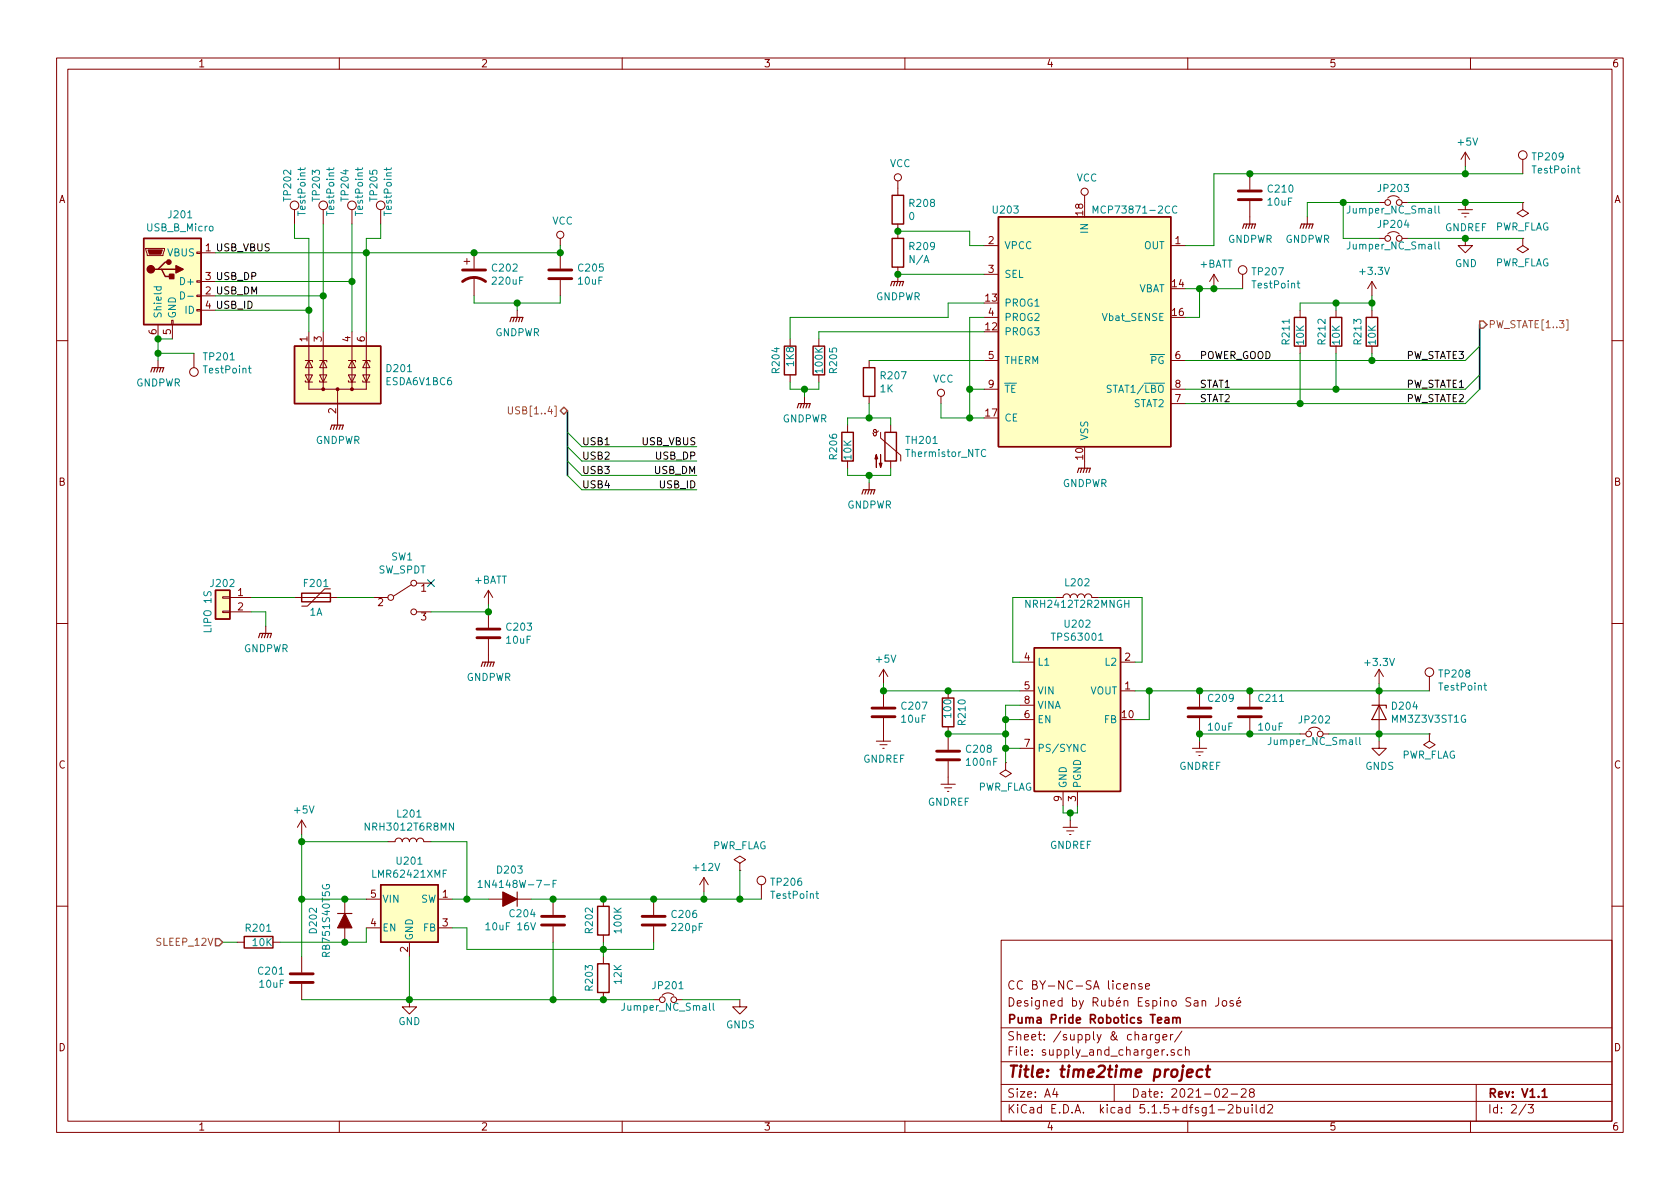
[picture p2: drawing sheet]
EESchema Schematic File Version 4
EELAYER 30 0
EELAYER END
$Descr A4 11693 8268
encoding utf-8
Sheet 2 3
Title "time2time project"
Date "2021-02-28"
Rev "V1.1"
Comp "Puma Pride Robotics Team"
Comment1 "Designed by Rubén Espino San José"
Comment2 "CC BY-NC-SA license"
Comment3 ""
Comment4 ""
$EndDescr
$Comp
L power:GNDPWR #PWR0201
U 1 1
P 1100 2500
F 0 "#PWR0201" H 1100 2300 50  0001 C CNN
F 1 "GNDPWR" H 1104 2346 50  0000 C CNN
F 2 "" H 1100 2450 50  0001 C CNN
F 3 "" H 1100 2450 50  0001 C CNN
	1    1100 2500
	1    0    0    -1  
$EndComp
$Comp
L Connector:TestPoint TP201
U 1 1
P 1350 2450
F 0 "TP201" H 1292 2477 50  0000 R CNN
F 1 "TestPoint" H 1292 2568 50  0000 R CNN
F 2 "TestPoint:TestPoint_Pad_D1.5mm" H 1550 2450 50  0001 C CNN
F 3 "~" H 1550 2450 50  0001 C CNN
	1    1350 2450
	-1   0    0    1   
$EndComp
$Comp
L Connector:USB_B_Micro J201
U 1 1
P 1200 1950
F 0 "J201" H 1255 2417 50  0000 C CNN
F 1 "USB_B_Micro" H 1255 2326 50  0000 C CNN
F 2 "Connector_USB:USB_Micro-B_Molex-105017-0001" H 1350 1900 50  0001 C CNN
F 3 "~" H 1350 1900 50  0001 C CNN
	1    1200 1950
	1    0    0    -1  
$EndComp
Wire Wire Line
	1100 2350 1200 2350
Wire Wire Line
	1100 2350 1100 2450
Connection ~ 1100 2350
Wire Wire Line
	1350 2450 1100 2450
Connection ~ 1100 2450
Wire Wire Line
	1100 2450 1100 2500
$Comp
L Device:C C205
U 1 1
P 3900 1900
F 0 "C205" H 4015 1946 50  0000 L CNN
F 1 "10uF" H 4015 1855 50  0000 L CNN
F 2 "Capacitor_SMD:C_0603_1608Metric" H 3938 1750 50  0001 C CNN
F 3 "~" H 3900 1900 50  0001 C CNN
	1    3900 1900
	1    0    0    -1  
$EndComp
$Comp
L Device:CP1 C202
U 1 1
P 3300 1900
F 0 "C202" H 3415 1946 50  0000 L CNN
F 1 "220uF" H 3415 1855 50  0000 L CNN
F 2 "Capacitor_THT:CP_Radial_D6.3mm_P2.50mm" H 3300 1900 50  0001 C CNN
F 3 "~" H 3300 1900 50  0001 C CNN
	1    3300 1900
	1    0    0    -1  
$EndComp
Wire Wire Line
	3300 2050 3300 2100
Wire Wire Line
	3900 2100 3900 2050
$Comp
L power:VCC #PWR0209
U 1 1
P 3900 1700
F 0 "#PWR0209" H 3900 1550 50  0001 C CNN
F 1 "VCC" H 3917 1873 50  0000 C CNN
F 2 "" H 3900 1700 50  0001 C CNN
F 3 "" H 3900 1700 50  0001 C CNN
	1    3900 1700
	1    0    0    -1  
$EndComp
Wire Wire Line
	3900 1700 3900 1750
Wire Wire Line
	3300 2100 3600 2100
$Comp
L power:GNDPWR #PWR0208
U 1 1
P 3600 2150
F 0 "#PWR0208" H 3600 1950 50  0001 C CNN
F 1 "GNDPWR" H 3604 1996 50  0000 C CNN
F 2 "" H 3600 2100 50  0001 C CNN
F 3 "" H 3600 2100 50  0001 C CNN
	1    3600 2150
	1    0    0    -1  
$EndComp
Wire Wire Line
	3600 2150 3600 2100
Connection ~ 3600 2100
Wire Wire Line
	3600 2100 3900 2100
Text Label 1500 1750 0    50   ~ 0
USB_VBUS
Text Label 1500 1950 0    50   ~ 0
USB_DP
Text Label 1500 2050 0    50   ~ 0
USB_DM
Text Label 1500 2150 0    50   ~ 0
USB_ID
$Comp
L Connector_Generic:Conn_01x02 J202
U 1 1
P 1550 4150
F 0 "J202" H 1550 4250 50  0000 C CNN
F 1 "LIPO 1S" V 1650 4050 50  0000 C CNN
F 2 "Connector_JST:JST_PH_B2B-PH-K_1x02_P2.00mm_Vertical" H 1550 4150 50  0001 C CNN
F 3 "~" H 1550 4150 50  0001 C CNN
	1    1550 4150
	-1   0    0    -1  
$EndComp
$Comp
L Device:Polyfuse F201
U 1 1
P 2200 4150
F 0 "F201" V 2100 4150 50  0000 C CNN
F 1 "1A" V 2300 4150 50  0000 C CNN
F 2 "Fuse:Fuse_1812_4532Metric" H 2250 3950 50  0001 L CNN
F 3 "~" H 2200 4150 50  0001 C CNN
	1    2200 4150
	0    1    1    0   
$EndComp
$Comp
L power:GNDPWR #PWR0202
U 1 1
P 1850 4350
F 0 "#PWR0202" H 1850 4150 50  0001 C CNN
F 1 "GNDPWR" H 1854 4196 50  0000 C CNN
F 2 "" H 1850 4300 50  0001 C CNN
F 3 "" H 1850 4300 50  0001 C CNN
	1    1850 4350
	1    0    0    -1  
$EndComp
Wire Wire Line
	1750 4250 1850 4250
Wire Wire Line
	1850 4250 1850 4350
Wire Wire Line
	1750 4150 2050 4150
Wire Wire Line
	2350 4150 2600 4150
Wire Wire Line
	3000 4250 3400 4250
$Comp
L power:+BATT #PWR0206
U 1 1
P 3400 4200
F 0 "#PWR0206" H 3400 4050 50  0001 C CNN
F 1 "+BATT" H 3415 4373 50  0000 C CNN
F 2 "" H 3400 4200 50  0001 C CNN
F 3 "" H 3400 4200 50  0001 C CNN
	1    3400 4200
	1    0    0    -1  
$EndComp
$Comp
L Device:C C203
U 1 1
P 3400 4400
F 0 "C203" H 3515 4446 50  0000 L CNN
F 1 "10uF" H 3515 4355 50  0000 L CNN
F 2 "Capacitor_SMD:C_0603_1608Metric" H 3438 4250 50  0001 C CNN
F 3 "~" H 3400 4400 50  0001 C CNN
	1    3400 4400
	1    0    0    -1  
$EndComp
Wire Wire Line
	3400 4250 3400 4200
Connection ~ 3400 4250
$Comp
L power:GNDPWR #PWR0207
U 1 1
P 3400 4550
F 0 "#PWR0207" H 3400 4350 50  0001 C CNN
F 1 "GNDPWR" H 3404 4396 50  0000 C CNN
F 2 "" H 3400 4500 50  0001 C CNN
F 3 "" H 3400 4500 50  0001 C CNN
	1    3400 4550
	1    0    0    -1  
$EndComp
$Comp
L Battery_Management:MCP73871-2CC U203
U 1 1
P 7550 2300
F 0 "U203" H 7000 3150 50  0000 C CNN
F 1 "MCP73871-2CC" H 7900 3150 50  0000 C CNN
F 2 "Package_DFN_QFN:QFN-20-1EP_4x4mm_P0.5mm_EP2.5x2.5mm" H 7750 1400 50  0001 L CIN
F 3 "http://www.mouser.com/ds/2/268/22090a-52174.pdf" H 7400 2850 50  0001 C CNN
	1    7550 2300
	1    0    0    -1  
$EndComp
$Comp
L Device:R R208
U 1 1
P 6250 1450
F 0 "R208" H 6320 1496 50  0000 L CNN
F 1 "0" H 6320 1405 50  0000 L CNN
F 2 "Resistor_SMD:R_0603_1608Metric" V 6180 1450 50  0001 C CNN
F 3 "~" H 6250 1450 50  0001 C CNN
	1    6250 1450
	1    0    0    -1  
$EndComp
$Comp
L Device:R R209
U 1 1
P 6250 1750
F 0 "R209" H 6320 1796 50  0000 L CNN
F 1 "N/A" H 6320 1705 50  0000 L CNN
F 2 "Resistor_SMD:R_0603_1608Metric" V 6180 1750 50  0001 C CNN
F 3 "~" H 6250 1750 50  0001 C CNN
	1    6250 1750
	1    0    0    -1  
$EndComp
Wire Wire Line
	6250 1600 6750 1600
Wire Wire Line
	6750 1600 6750 1700
Wire Wire Line
	6750 1700 6850 1700
Connection ~ 6250 1600
$Comp
L power:VCC #PWR0216
U 1 1
P 6250 1300
F 0 "#PWR0216" H 6250 1150 50  0001 C CNN
F 1 "VCC" H 6267 1473 50  0000 C CNN
F 2 "" H 6250 1300 50  0001 C CNN
F 3 "" H 6250 1300 50  0001 C CNN
	1    6250 1300
	1    0    0    -1  
$EndComp
$Comp
L power:GNDPWR #PWR0217
U 1 1
P 6250 1900
F 0 "#PWR0217" H 6250 1700 50  0001 C CNN
F 1 "GNDPWR" H 6254 1746 50  0000 C CNN
F 2 "" H 6250 1850 50  0001 C CNN
F 3 "" H 6250 1850 50  0001 C CNN
	1    6250 1900
	1    0    0    -1  
$EndComp
$Comp
L power:VCC #PWR0218
U 1 1
P 6550 2800
F 0 "#PWR0218" H 6550 2650 50  0001 C CNN
F 1 "VCC" H 6567 2973 50  0000 C CNN
F 2 "" H 6550 2800 50  0001 C CNN
F 3 "" H 6550 2800 50  0001 C CNN
	1    6550 2800
	1    0    0    -1  
$EndComp
Wire Wire Line
	6850 2900 6750 2900
Wire Wire Line
	6750 2900 6750 2700
Wire Wire Line
	6850 2200 6750 2200
Wire Wire Line
	6850 2700 6750 2700
Connection ~ 6750 2700
Wire Wire Line
	6750 2700 6750 2200
$Comp
L Device:R R205
U 1 1
P 5700 2500
F 0 "R205" V 5800 2400 50  0000 L CNN
F 1 "100K" V 5700 2400 50  0000 L CNN
F 2 "Resistor_SMD:R_0603_1608Metric" V 5630 2500 50  0001 C CNN
F 3 "~" H 5700 2500 50  0001 C CNN
	1    5700 2500
	1    0    0    -1  
$EndComp
$Comp
L Device:R R204
U 1 1
P 5500 2500
F 0 "R204" V 5400 2400 50  0000 L CNN
F 1 "1K8" V 5500 2450 50  0000 L CNN
F 2 "Resistor_SMD:R_0603_1608Metric" V 5430 2500 50  0001 C CNN
F 3 "~" H 5500 2500 50  0001 C CNN
	1    5500 2500
	1    0    0    -1  
$EndComp
$Comp
L Device:R R207
U 1 1
P 6050 2650
F 0 "R207" H 6120 2696 50  0000 L CNN
F 1 "1K" H 6120 2605 50  0000 L CNN
F 2 "Resistor_SMD:R_0603_1608Metric" V 5980 2650 50  0001 C CNN
F 3 "~" H 6050 2650 50  0001 C CNN
	1    6050 2650
	1    0    0    -1  
$EndComp
$Comp
L Device:R R206
U 1 1
P 5900 3100
F 0 "R206" V 5800 3000 50  0000 L CNN
F 1 "10K" V 5900 3000 50  0000 L CNN
F 2 "Resistor_SMD:R_0603_1608Metric" V 5830 3100 50  0001 C CNN
F 3 "~" H 5900 3100 50  0001 C CNN
	1    5900 3100
	1    0    0    -1  
$EndComp
$Comp
L Device:Thermistor_NTC TH201
U 1 1
P 6200 3100
F 0 "TH201" H 6298 3146 50  0000 L CNN
F 1 "Thermistor_NTC" H 6298 3055 50  0000 L CNN
F 2 "Connector_PinHeader_2.54mm:PinHeader_1x02_P2.54mm_Vertical" H 6200 3150 50  0001 C CNN
F 3 "~" H 6200 3150 50  0001 C CNN
	1    6200 3100
	1    0    0    -1  
$EndComp
$Comp
L power:GNDPWR #PWR0213
U 1 1
P 6050 3350
F 0 "#PWR0213" H 6050 3150 50  0001 C CNN
F 1 "GNDPWR" H 6054 3196 50  0000 C CNN
F 2 "" H 6050 3300 50  0001 C CNN
F 3 "" H 6050 3300 50  0001 C CNN
	1    6050 3350
	1    0    0    -1  
$EndComp
Wire Wire Line
	5900 3250 5900 3300
Wire Wire Line
	5900 3300 6050 3300
Wire Wire Line
	6200 3300 6200 3250
Wire Wire Line
	6050 3350 6050 3300
Connection ~ 6050 3300
Wire Wire Line
	6050 3300 6200 3300
Wire Wire Line
	5900 2950 5900 2900
Wire Wire Line
	5900 2900 6050 2900
Wire Wire Line
	6200 2900 6200 2950
Wire Wire Line
	6050 2800 6050 2900
Connection ~ 6050 2900
Wire Wire Line
	6050 2900 6200 2900
$Comp
L power:GNDPWR #PWR0212
U 1 1
P 5600 2750
F 0 "#PWR0212" H 5600 2550 50  0001 C CNN
F 1 "GNDPWR" H 5604 2596 50  0000 C CNN
F 2 "" H 5600 2700 50  0001 C CNN
F 3 "" H 5600 2700 50  0001 C CNN
	1    5600 2750
	1    0    0    -1  
$EndComp
Wire Wire Line
	5500 2650 5500 2700
Wire Wire Line
	5500 2700 5600 2700
Wire Wire Line
	5700 2700 5700 2650
Wire Wire Line
	5600 2750 5600 2700
Connection ~ 5600 2700
Wire Wire Line
	5600 2700 5700 2700
Wire Wire Line
	5700 2350 5700 2300
Wire Wire Line
	5700 2300 6850 2300
$Comp
L power:GNDPWR #PWR0222
U 1 1
P 7550 3200
F 0 "#PWR0222" H 7550 3000 50  0001 C CNN
F 1 "GNDPWR" H 7554 3046 50  0000 C CNN
F 2 "" H 7550 3150 50  0001 C CNN
F 3 "" H 7550 3150 50  0001 C CNN
	1    7550 3200
	1    0    0    -1  
$EndComp
Wire Wire Line
	8250 2500 9550 2500
Wire Wire Line
	8250 2700 9300 2700
Wire Wire Line
	8250 2800 9050 2800
$Comp
L Device:R R211
U 1 1
P 9050 2300
F 0 "R211" V 8950 2200 50  0000 L CNN
F 1 "10K" V 9050 2200 50  0000 L CNN
F 2 "Resistor_SMD:R_0603_1608Metric" V 8980 2300 50  0001 C CNN
F 3 "~" H 9050 2300 50  0001 C CNN
	1    9050 2300
	1    0    0    -1  
$EndComp
$Comp
L Device:R R212
U 1 1
P 9300 2300
F 0 "R212" V 9200 2200 50  0000 L CNN
F 1 "10K" V 9300 2200 50  0000 L CNN
F 2 "Resistor_SMD:R_0603_1608Metric" V 9230 2300 50  0001 C CNN
F 3 "~" H 9300 2300 50  0001 C CNN
	1    9300 2300
	1    0    0    -1  
$EndComp
$Comp
L Device:R R213
U 1 1
P 9550 2300
F 0 "R213" V 9450 2200 50  0000 L CNN
F 1 "10K" V 9550 2200 50  0000 L CNN
F 2 "Resistor_SMD:R_0603_1608Metric" V 9480 2300 50  0001 C CNN
F 3 "~" H 9550 2300 50  0001 C CNN
	1    9550 2300
	1    0    0    -1  
$EndComp
$Comp
L power:+3.3V #PWR0227
U 1 1
P 9550 2050
F 0 "#PWR0227" H 9550 1900 50  0001 C CNN
F 1 "+3.3V" H 9565 2223 50  0000 C CNN
F 2 "" H 9550 2050 50  0001 C CNN
F 3 "" H 9550 2050 50  0001 C CNN
	1    9550 2050
	1    0    0    -1  
$EndComp
Wire Wire Line
	9550 2150 9550 2100
Wire Wire Line
	9050 2150 9050 2100
Wire Wire Line
	9050 2100 9300 2100
Connection ~ 9550 2100
Wire Wire Line
	9550 2100 9550 2050
Wire Wire Line
	9300 2150 9300 2100
Connection ~ 9300 2100
Wire Wire Line
	9300 2100 9550 2100
Wire Wire Line
	9050 2450 9050 2800
Connection ~ 9050 2800
Wire Wire Line
	9050 2800 10200 2800
Wire Wire Line
	9300 2450 9300 2700
Connection ~ 9300 2700
Wire Wire Line
	9300 2700 10200 2700
Wire Wire Line
	9550 2450 9550 2500
Connection ~ 9550 2500
Wire Wire Line
	9550 2500 10200 2500
Wire Wire Line
	8250 2200 8350 2200
Wire Wire Line
	8350 2200 8350 2000
Wire Wire Line
	8350 2000 8250 2000
Wire Wire Line
	8350 2000 8450 2000
Connection ~ 8350 2000
$Comp
L power:+BATT #PWR0224
U 1 1
P 8450 2000
F 0 "#PWR0224" H 8450 1850 50  0001 C CNN
F 1 "+BATT" H 8465 2173 50  0000 C CNN
F 2 "" H 8450 2000 50  0001 C CNN
F 3 "" H 8450 2000 50  0001 C CNN
	1    8450 2000
	1    0    0    -1  
$EndComp
Connection ~ 8450 2000
Wire Wire Line
	8450 2000 8650 2000
$Comp
L Connector:TestPoint TP207
U 1 1
P 8650 2000
F 0 "TP207" H 8708 2120 50  0000 L CNN
F 1 "TestPoint" H 8708 2029 50  0000 L CNN
F 2 "TestPoint:TestPoint_Pad_D1.5mm" H 8850 2000 50  0001 C CNN
F 3 "~" H 8850 2000 50  0001 C CNN
	1    8650 2000
	1    0    0    -1  
$EndComp
$Comp
L Device:C C210
U 1 1
P 8700 1350
F 0 "C210" H 8815 1396 50  0000 L CNN
F 1 "10uF" H 8815 1305 50  0000 L CNN
F 2 "Capacitor_SMD:C_0603_1608Metric" H 8738 1200 50  0001 C CNN
F 3 "~" H 8700 1350 50  0001 C CNN
	1    8700 1350
	1    0    0    -1  
$EndComp
$Comp
L power:GNDPWR #PWR0225
U 1 1
P 8700 1500
F 0 "#PWR0225" H 8700 1300 50  0001 C CNN
F 1 "GNDPWR" H 8704 1346 50  0000 C CNN
F 2 "" H 8700 1450 50  0001 C CNN
F 3 "" H 8700 1450 50  0001 C CNN
	1    8700 1500
	1    0    0    -1  
$EndComp
Wire Wire Line
	8250 1700 8450 1700
Wire Wire Line
	8450 1700 8450 1200
Wire Wire Line
	8450 1200 8700 1200
$Comp
L power:+5V #PWR0230
U 1 1
P 10200 1150
F 0 "#PWR0230" H 10200 1000 50  0001 C CNN
F 1 "+5V" H 10215 1323 50  0000 C CNN
F 2 "" H 10200 1150 50  0001 C CNN
F 3 "" H 10200 1150 50  0001 C CNN
	1    10200 1150
	1    0    0    -1  
$EndComp
$Comp
L Connector:TestPoint TP209
U 1 1
P 10600 1200
F 0 "TP209" H 10658 1320 50  0000 L CNN
F 1 "TestPoint" H 10658 1229 50  0000 L CNN
F 2 "TestPoint:TestPoint_Pad_D1.5mm" H 10800 1200 50  0001 C CNN
F 3 "~" H 10800 1200 50  0001 C CNN
	1    10600 1200
	1    0    0    -1  
$EndComp
Wire Wire Line
	10200 1150 10200 1200
Connection ~ 10200 1200
Wire Wire Line
	10200 1200 10600 1200
$Comp
L power:GNDPWR #PWR0226
U 1 1
P 9100 1500
F 0 "#PWR0226" H 9100 1300 50  0001 C CNN
F 1 "GNDPWR" H 9104 1346 50  0000 C CNN
F 2 "" H 9100 1450 50  0001 C CNN
F 3 "" H 9100 1450 50  0001 C CNN
	1    9100 1500
	1    0    0    -1  
$EndComp
$Comp
L Device:Jumper_NC_Small JP203
U 1 1
P 9700 1400
F 0 "JP203" H 9700 1500 50  0000 C CNN
F 1 "Jumper_NC_Small" H 9700 1350 50  0000 C CNN
F 2 "Jumper:SolderJumper-2_P1.3mm_Bridged_Pad1.0x1.5mm" H 9700 1400 50  0001 C CNN
F 3 "~" H 9700 1400 50  0001 C CNN
	1    9700 1400
	1    0    0    -1  
$EndComp
Wire Wire Line
	9600 1400 9350 1400
Wire Wire Line
	9100 1400 9100 1500
$Comp
L power:GNDREF #PWR0231
U 1 1
P 10200 1400
F 0 "#PWR0231" H 10200 1150 50  0001 C CNN
F 1 "GNDREF" H 10205 1227 50  0000 C CNN
F 2 "" H 10200 1400 50  0001 C CNN
F 3 "" H 10200 1400 50  0001 C CNN
	1    10200 1400
	1    0    0    -1  
$EndComp
$Comp
L power:PWR_FLAG #FLG0204
U 1 1
P 10600 1400
F 0 "#FLG0204" H 10600 1475 50  0001 C CNN
F 1 "PWR_FLAG" H 10600 1573 50  0000 C CNN
F 2 "" H 10600 1400 50  0001 C CNN
F 3 "~" H 10600 1400 50  0001 C CNN
	1    10600 1400
	-1   0    0    1   
$EndComp
Wire Wire Line
	10200 1400 9800 1400
Connection ~ 3900 1750
Wire Wire Line
	3300 1750 3900 1750
$Comp
L power:VCC #PWR0221
U 1 1
P 7550 1400
F 0 "#PWR0221" H 7550 1250 50  0001 C CNN
F 1 "VCC" H 7567 1573 50  0000 C CNN
F 2 "" H 7550 1400 50  0001 C CNN
F 3 "" H 7550 1400 50  0001 C CNN
	1    7550 1400
	1    0    0    -1  
$EndComp
Connection ~ 8700 1200
Wire Wire Line
	8700 1200 10200 1200
Wire Wire Line
	7400 5600 7400 5650
Wire Wire Line
	7500 5600 7500 5650
Wire Wire Line
	7400 5650 7450 5650
$Comp
L power:GNDREF #PWR0220
U 1 1
P 7450 5700
F 0 "#PWR0220" H 7450 5450 50  0001 C CNN
F 1 "GNDREF" H 7455 5527 50  0000 C CNN
F 2 "" H 7450 5700 50  0001 C CNN
F 3 "" H 7450 5700 50  0001 C CNN
	1    7450 5700
	1    0    0    -1  
$EndComp
Wire Wire Line
	7450 5700 7450 5650
Connection ~ 7450 5650
Wire Wire Line
	7450 5650 7500 5650
$Comp
L Device:C C208
U 1 1
P 6600 5250
F 0 "C208" H 6715 5296 50  0000 L CNN
F 1 "100nF" H 6715 5205 50  0000 L CNN
F 2 "Capacitor_SMD:C_0603_1608Metric" H 6638 5100 50  0001 C CNN
F 3 "~" H 6600 5250 50  0001 C CNN
	1    6600 5250
	1    0    0    -1  
$EndComp
Wire Wire Line
	7100 5200 7000 5200
$Comp
L power:GNDREF #PWR0219
U 1 1
P 6600 5400
F 0 "#PWR0219" H 6600 5150 50  0001 C CNN
F 1 "GNDREF" H 6605 5227 50  0000 C CNN
F 2 "" H 6600 5400 50  0001 C CNN
F 3 "" H 6600 5400 50  0001 C CNN
	1    6600 5400
	1    0    0    -1  
$EndComp
$Comp
L Device:L L202
U 1 1
P 7500 4150
F 0 "L202" V 7600 4150 50  0000 C CNN
F 1 "NRH2412T2R2MNGH" V 7450 4150 50  0000 C CNN
F 2 "Inductor_SMD:L_Taiyo-Yuden_NR-24xx_HandSoldering" H 7500 4150 50  0001 C CNN
F 3 "~" H 7500 4150 50  0001 C CNN
	1    7500 4150
	0    -1   -1   0   
$EndComp
Wire Wire Line
	7350 4150 7050 4150
Wire Wire Line
	7050 4150 7050 4600
Wire Wire Line
	7050 4600 7100 4600
Wire Wire Line
	7650 4150 7950 4150
Wire Wire Line
	7950 4150 7950 4600
Wire Wire Line
	7950 4600 7900 4600
Wire Wire Line
	7100 4900 7000 4900
$Comp
L Device:C C207
U 1 1
P 6150 4950
F 0 "C207" H 6265 4996 50  0000 L CNN
F 1 "10uF" H 6265 4905 50  0000 L CNN
F 2 "Capacitor_SMD:C_0603_1608Metric" H 6188 4800 50  0001 C CNN
F 3 "~" H 6150 4950 50  0001 C CNN
	1    6150 4950
	1    0    0    -1  
$EndComp
$Comp
L power:GNDREF #PWR0215
U 1 1
P 6150 5100
F 0 "#PWR0215" H 6150 4850 50  0001 C CNN
F 1 "GNDREF" H 6155 4927 50  0000 C CNN
F 2 "" H 6150 5100 50  0001 C CNN
F 3 "" H 6150 5100 50  0001 C CNN
	1    6150 5100
	1    0    0    -1  
$EndComp
Connection ~ 6150 4800
$Comp
L power:+5V #PWR0214
U 1 1
P 6150 4750
F 0 "#PWR0214" H 6150 4600 50  0001 C CNN
F 1 "+5V" H 6165 4923 50  0000 C CNN
F 2 "" H 6150 4750 50  0001 C CNN
F 3 "" H 6150 4750 50  0001 C CNN
	1    6150 4750
	1    0    0    -1  
$EndComp
Wire Wire Line
	6150 4800 6150 4750
$Comp
L Device:C C209
U 1 1
P 8350 4950
F 0 "C209" H 8400 5050 50  0000 L CNN
F 1 "10uF" H 8400 4850 50  0000 L CNN
F 2 "Capacitor_SMD:C_0603_1608Metric" H 8388 4800 50  0001 C CNN
F 3 "~" H 8350 4950 50  0001 C CNN
	1    8350 4950
	1    0    0    -1  
$EndComp
$Comp
L Device:C C211
U 1 1
P 8700 4950
F 0 "C211" H 8750 5050 50  0000 L CNN
F 1 "10uF" H 8750 4850 50  0000 L CNN
F 2 "Capacitor_SMD:C_0603_1608Metric" H 8738 4800 50  0001 C CNN
F 3 "~" H 8700 4950 50  0001 C CNN
	1    8700 4950
	1    0    0    -1  
$EndComp
$Comp
L power:GNDREF #PWR0223
U 1 1
P 8350 5150
F 0 "#PWR0223" H 8350 4900 50  0001 C CNN
F 1 "GNDREF" H 8355 4977 50  0000 C CNN
F 2 "" H 8350 5150 50  0001 C CNN
F 3 "" H 8350 5150 50  0001 C CNN
	1    8350 5150
	1    0    0    -1  
$EndComp
Connection ~ 8350 4800
Wire Wire Line
	8350 5150 8350 5100
Connection ~ 8350 5100
$Comp
L Device:Jumper_NC_Small JP202
U 1 1
P 9150 5100
F 0 "JP202" H 9150 5200 50  0000 C CNN
F 1 "Jumper_NC_Small" H 9150 5050 50  0000 C CNN
F 2 "Jumper:SolderJumper-2_P1.3mm_Bridged_Pad1.0x1.5mm" H 9150 5100 50  0001 C CNN
F 3 "~" H 9150 5100 50  0001 C CNN
	1    9150 5100
	1    0    0    -1  
$EndComp
$Comp
L Diode:MM3Zxx D204
U 1 1
P 9600 4950
F 0 "D204" V 9554 5029 50  0000 L CNN
F 1 "MM3Z3V3ST1G" V 9645 5029 50  0000 L CNN
F 2 "Diode_SMD:D_SOD-323_HandSoldering" H 9600 4775 50  0001 C CNN
F 3 "https://diotec.com/tl_files/diotec/files/pdf/datasheets/mm3z2v4.pdf" H 9600 4950 50  0001 C CNN
	1    9600 4950
	0    1    1    0   
$EndComp
$Comp
L power:+3.3V #PWR0228
U 1 1
P 9600 4750
F 0 "#PWR0228" H 9600 4600 50  0001 C CNN
F 1 "+3.3V" H 9600 4900 50  0000 C CNN
F 2 "" H 9600 4750 50  0001 C CNN
F 3 "" H 9600 4750 50  0001 C CNN
	1    9600 4750
	1    0    0    -1  
$EndComp
$Comp
L Connector:TestPoint TP208
U 1 1
P 9950 4800
F 0 "TP208" H 10008 4920 50  0000 L CNN
F 1 "TestPoint" H 10008 4829 50  0000 L CNN
F 2 "TestPoint:TestPoint_Pad_D1.5mm" H 10150 4800 50  0001 C CNN
F 3 "~" H 10150 4800 50  0001 C CNN
	1    9950 4800
	1    0    0    -1  
$EndComp
$Comp
L power:GND #PWR0229
U 1 1
P 2850 6950
F 0 "#PWR0229" H 2850 6700 50  0001 C CNN
F 1 "GND" H 2850 6800 50  0000 C CNN
F 2 "" H 2850 6950 50  0001 C CNN
F 3 "" H 2850 6950 50  0001 C CNN
	1    2850 6950
	1    0    0    -1  
$EndComp
$Comp
L power:PWR_FLAG #FLG0203
U 1 1
P 9950 5100
F 0 "#FLG0203" H 9950 5175 50  0001 C CNN
F 1 "PWR_FLAG" H 9950 5250 50  0000 C CNN
F 2 "" H 9950 5100 50  0001 C CNN
F 3 "~" H 9950 5100 50  0001 C CNN
	1    9950 5100
	-1   0    0    1   
$EndComp
Wire Wire Line
	6050 2500 6850 2500
$Comp
L Regulator_Switching:LMR62421XMF U201
U 1 1
P 2850 6350
F 0 "U201" H 2850 6717 50  0000 C CNN
F 1 "LMR62421XMF" H 2850 6626 50  0000 C CNN
F 2 "Package_TO_SOT_SMD:SOT-23-5" H 2900 6100 50  0001 L CIN
F 3 "http://www.ti.com/lit/ds/symlink/lmr62421.pdf" H 2850 6450 50  0001 C CNN
	1    2850 6350
	1    0    0    -1  
$EndComp
$Comp
L Regulator_Switching:TPS63001 U202
U 1 1
P 7500 5000
F 0 "U202" H 7500 5667 50  0000 C CNN
F 1 "TPS63001" H 7500 5576 50  0000 C CNN
F 2 "Package_SON:Texas_DRC0010J_ThermalVias" H 8350 4450 50  0001 C CNN
F 3 "http://www.ti.com/lit/ds/symlink/tps63000.pdf" H 7200 5550 50  0001 C CNN
	1    7500 5000
	1    0    0    -1  
$EndComp
$Comp
L Device:R R201
U 1 1
P 1800 6550
F 0 "R201" V 1700 6450 50  0000 L CNN
F 1 "10K" V 1800 6500 50  0000 L CNN
F 2 "Resistor_SMD:R_0603_1608Metric" V 1730 6550 50  0001 C CNN
F 3 "~" H 1800 6550 50  0001 C CNN
	1    1800 6550
	0    1    1    0   
$EndComp
$Comp
L Device:R R202
U 1 1
P 4200 6400
F 0 "R202" V 4100 6300 50  0000 L CNN
F 1 "100K" V 4300 6300 50  0000 L CNN
F 2 "Resistor_SMD:R_0603_1608Metric" V 4130 6400 50  0001 C CNN
F 3 "~" H 4200 6400 50  0001 C CNN
	1    4200 6400
	1    0    0    1   
$EndComp
$Comp
L Device:R R203
U 1 1
P 4200 6800
F 0 "R203" V 4100 6700 50  0000 L CNN
F 1 "12K" V 4300 6700 50  0000 L CNN
F 2 "Resistor_SMD:R_0603_1608Metric" V 4130 6800 50  0001 C CNN
F 3 "~" H 4200 6800 50  0001 C CNN
	1    4200 6800
	1    0    0    1   
$EndComp
$Comp
L Device:C C206
U 1 1
P 4550 6400
F 0 "C206" H 4665 6446 50  0000 L CNN
F 1 "220pF" H 4665 6355 50  0000 L CNN
F 2 "Capacitor_SMD:C_0603_1608Metric" H 4588 6250 50  0001 C CNN
F 3 "~" H 4550 6400 50  0001 C CNN
	1    4550 6400
	1    0    0    -1  
$EndComp
$Comp
L Device:D_ALT D203
U 1 1
P 3550 6250
F 0 "D203" H 3550 6050 50  0000 C CNN
F 1 "1N4148W-7-F" H 3500 6150 50  0000 C CNN
F 2 "Diode_SMD:D_SOD-123" H 3550 6250 50  0001 C CNN
F 3 "~" H 3550 6250 50  0001 C CNN
	1    3550 6250
	-1   0    0    1   
$EndComp
$Comp
L Device:C C204
U 1 1
P 3850 6400
F 0 "C204" H 3736 6354 50  0000 R CNN
F 1 "10uF 16V" H 3736 6445 50  0000 R CNN
F 2 "Capacitor_SMD:C_0603_1608Metric" H 3888 6250 50  0001 C CNN
F 3 "~" H 3850 6400 50  0001 C CNN
	1    3850 6400
	1    0    0    1   
$EndComp
$Comp
L Device:C C201
U 1 1
P 2100 6800
F 0 "C201" H 1986 6754 50  0000 R CNN
F 1 "10uF" H 1986 6845 50  0000 R CNN
F 2 "Capacitor_SMD:C_0603_1608Metric" H 2138 6650 50  0001 C CNN
F 3 "~" H 2100 6800 50  0001 C CNN
	1    2100 6800
	1    0    0    1   
$EndComp
$Comp
L Device:L L201
U 1 1
P 2850 5850
F 0 "L201" V 3040 5850 50  0000 C CNN
F 1 "NRH3012T6R8MN" V 2949 5850 50  0000 C CNN
F 2 "Inductor_SMD:L_Taiyo-Yuden_NR-30xx_HandSoldering" H 2850 5850 50  0001 C CNN
F 3 "~" H 2850 5850 50  0001 C CNN
	1    2850 5850
	0    -1   -1   0   
$EndComp
$Comp
L power:+5V #PWR0203
U 1 1
P 2100 5800
F 0 "#PWR0203" H 2100 5650 50  0001 C CNN
F 1 "+5V" H 2115 5973 50  0000 C CNN
F 2 "" H 2100 5800 50  0001 C CNN
F 3 "" H 2100 5800 50  0001 C CNN
	1    2100 5800
	1    0    0    -1  
$EndComp
Wire Wire Line
	2100 5800 2100 5850
Connection ~ 2100 6250
Wire Wire Line
	2700 5850 2100 5850
Connection ~ 2100 5850
Wire Wire Line
	2100 5850 2100 6250
Wire Wire Line
	3250 5850 3000 5850
Wire Wire Line
	4200 6550 4200 6600
Wire Wire Line
	4200 6600 4550 6600
Wire Wire Line
	4550 6600 4550 6550
Wire Wire Line
	4200 6600 4200 6650
Connection ~ 4200 6600
Wire Wire Line
	3850 6550 3850 6950
Wire Wire Line
	3850 6950 4200 6950
Wire Wire Line
	3150 6450 3250 6450
Wire Wire Line
	3250 6450 3250 6600
Wire Wire Line
	3250 6600 4200 6600
Wire Wire Line
	3850 6250 4200 6250
Wire Wire Line
	4200 6250 4550 6250
Connection ~ 4200 6250
Wire Wire Line
	3150 6250 3250 6250
Connection ~ 3850 6250
Wire Wire Line
	3700 6250 3850 6250
Wire Wire Line
	3250 5850 3250 6250
Connection ~ 3250 6250
Wire Wire Line
	3250 6250 3400 6250
$Comp
L power:+12V #PWR0210
U 1 1
P 4900 6200
F 0 "#PWR0210" H 4900 6050 50  0001 C CNN
F 1 "+12V" H 4915 6373 50  0000 C CNN
F 2 "" H 4900 6200 50  0001 C CNN
F 3 "" H 4900 6200 50  0001 C CNN
	1    4900 6200
	1    0    0    -1  
$EndComp
Wire Wire Line
	4550 6250 4900 6250
Wire Wire Line
	4900 6250 4900 6200
Wire Wire Line
	2100 6950 2850 6950
Connection ~ 3850 6950
Wire Wire Line
	2850 6650 2850 6950
Connection ~ 2850 6950
Wire Wire Line
	2850 6950 3850 6950
$Comp
L Connector:TestPoint TP206
U 1 1
P 5300 6250
F 0 "TP206" H 5358 6370 50  0000 L CNN
F 1 "TestPoint" H 5358 6279 50  0000 L CNN
F 2 "TestPoint:TestPoint_Pad_D1.5mm" H 5500 6250 50  0001 C CNN
F 3 "~" H 5500 6250 50  0001 C CNN
	1    5300 6250
	1    0    0    -1  
$EndComp
Wire Wire Line
	4900 6250 5150 6250
Connection ~ 4900 6250
$Comp
L Device:R R210
U 1 1
P 6600 4950
F 0 "R210" V 6500 4850 50  0000 L CNN
F 1 "100" V 6600 4900 50  0000 L CNN
F 2 "Resistor_SMD:R_0603_1608Metric" V 6530 4950 50  0001 C CNN
F 3 "~" H 6600 4950 50  0001 C CNN
	1    6600 4950
	-1   0    0    -1  
$EndComp
Wire Wire Line
	6150 4800 6600 4800
Wire Wire Line
	7000 4900 7000 5000
Connection ~ 7000 5000
Wire Wire Line
	7000 5000 7100 5000
Wire Wire Line
	7000 5200 7000 5100
Connection ~ 6600 4800
Wire Wire Line
	6600 4800 7100 4800
Wire Wire Line
	6600 5100 7000 5100
Connection ~ 6600 5100
Connection ~ 7000 5100
Wire Wire Line
	7000 5100 7000 5000
Wire Wire Line
	7900 4800 8000 4800
Wire Wire Line
	7900 5000 8000 5000
Wire Wire Line
	8000 5000 8000 4800
Connection ~ 8000 4800
Wire Wire Line
	8000 4800 8350 4800
Wire Wire Line
	8700 5100 9050 5100
Connection ~ 8700 4800
Connection ~ 8700 5100
Wire Wire Line
	8350 4800 8700 4800
Wire Wire Line
	8350 5100 8700 5100
Wire Wire Line
	6250 1900 6850 1900
Wire Wire Line
	6550 2800 6550 2900
Wire Wire Line
	6550 2900 6750 2900
Connection ~ 6750 2900
Wire Wire Line
	6850 2100 6600 2100
Wire Wire Line
	6600 2100 6600 2200
Wire Wire Line
	6600 2200 5500 2200
Wire Wire Line
	5500 2200 5500 2350
Connection ~ 6250 1900
Wire Wire Line
	2550 1750 3300 1750
$Comp
L power:GNDPWR #PWR0204
U 1 1
P 2350 2900
F 0 "#PWR0204" H 2350 2700 50  0001 C CNN
F 1 "GNDPWR" H 2354 2746 50  0000 C CNN
F 2 "" H 2350 2850 50  0001 C CNN
F 3 "" H 2350 2850 50  0001 C CNN
	1    2350 2900
	1    0    0    -1  
$EndComp
Wire Wire Line
	2050 1650 2050 1550
Wire Wire Line
	2150 1650 2050 1650
Wire Wire Line
	2150 2150 2150 1650
Wire Wire Line
	2650 1650 2650 1550
Wire Wire Line
	2550 1650 2650 1650
Wire Wire Line
	2550 1750 2550 1650
Wire Wire Line
	2450 1950 2450 1550
Wire Wire Line
	2250 2050 2250 1550
$Comp
L Connector:TestPoint TP205
U 1 1
P 2650 1550
F 0 "TP205" V 2600 1700 50  0000 L CNN
F 1 "TestPoint" V 2700 1600 50  0000 L CNN
F 2 "TestPoint:TestPoint_Pad_D1.5mm" H 2850 1550 50  0001 C CNN
F 3 "~" H 2850 1550 50  0001 C CNN
	1    2650 1550
	1    0    0    -1  
$EndComp
$Comp
L Connector:TestPoint TP204
U 1 1
P 2450 1550
F 0 "TP204" V 2400 1700 50  0000 L CNN
F 1 "TestPoint" V 2500 1600 50  0000 L CNN
F 2 "TestPoint:TestPoint_Pad_D1.5mm" H 2650 1550 50  0001 C CNN
F 3 "~" H 2650 1550 50  0001 C CNN
	1    2450 1550
	1    0    0    -1  
$EndComp
$Comp
L Connector:TestPoint TP202
U 1 1
P 2050 1550
F 0 "TP202" V 2000 1700 50  0000 L CNN
F 1 "TestPoint" V 2100 1600 50  0000 L CNN
F 2 "TestPoint:TestPoint_Pad_D1.5mm" H 2250 1550 50  0001 C CNN
F 3 "~" H 2250 1550 50  0001 C CNN
	1    2050 1550
	1    0    0    -1  
$EndComp
$Comp
L Connector:TestPoint TP203
U 1 1
P 2250 1550
F 0 "TP203" V 2200 1700 50  0000 L CNN
F 1 "TestPoint" V 2300 1600 50  0000 L CNN
F 2 "TestPoint:TestPoint_Pad_D1.5mm" H 2450 1550 50  0001 C CNN
F 3 "~" H 2450 1550 50  0001 C CNN
	1    2250 1550
	1    0    0    -1  
$EndComp
Connection ~ 2450 1950
Connection ~ 2550 1750
Wire Wire Line
	2550 2300 2550 1750
Wire Wire Line
	2450 2300 2450 1950
Connection ~ 2250 2050
Wire Wire Line
	2250 2300 2250 2050
Wire Wire Line
	2150 2150 1500 2150
Connection ~ 2150 2150
Wire Wire Line
	2150 2300 2150 2150
$Comp
L Power_Protection:ESDA6V1BC6 D201
U 1 1
P 2350 2600
F 0 "D201" H 2680 2646 50  0000 L CNN
F 1 "ESDA6V1BC6" H 2680 2555 50  0000 L CNN
F 2 "Package_TO_SOT_SMD:SOT-23-6" H 2350 2250 50  0001 C CNN
F 3 "http://www.st.com/content/ccc/resource/technical/document/datasheet/21/07/21/e3/a8/df/42/a2/CD00001906.pdf/files/CD00001906.pdf/jcr:content/translations/en.CD00001906.pdf" V 2350 2600 50  0001 C CNN
	1    2350 2600
	1    0    0    -1  
$EndComp
Wire Wire Line
	1500 2050 2250 2050
Wire Wire Line
	1500 1950 2450 1950
Wire Wire Line
	1500 1750 2550 1750
Text HLabel 3950 2850 0    50   BiDi ~ 0
USB[1..4]
Entry Wire Line
	3950 3000 4050 3100
Entry Wire Line
	3950 3100 4050 3200
Entry Wire Line
	3950 3200 4050 3300
Entry Wire Line
	3950 3300 4050 3400
Wire Wire Line
	4850 3100 4050 3100
Wire Wire Line
	4850 3200 4050 3200
Wire Wire Line
	4850 3300 4050 3300
Wire Wire Line
	4850 3400 4050 3400
Text Label 4850 3100 2    50   ~ 0
USB_VBUS
Text Label 4850 3200 2    50   ~ 0
USB_DP
Text Label 4850 3300 2    50   ~ 0
USB_DM
Text Label 4850 3400 2    50   ~ 0
USB_ID
Text Label 8350 2500 0    50   ~ 0
POWER_GOOD
Text Label 8350 2700 0    50   ~ 0
STAT1
Text Label 8350 2800 0    50   ~ 0
STAT2
Entry Wire Line
	10200 2500 10300 2400
Entry Wire Line
	10200 2700 10300 2600
Entry Wire Line
	10200 2800 10300 2700
Text HLabel 10300 2250 2    50   Output ~ 0
PW_STATE[1..3]
Text Label 4050 3100 0    50   ~ 0
USB1
Text Label 4050 3200 0    50   ~ 0
USB2
Text Label 4050 3300 0    50   ~ 0
USB3
Text Label 4050 3400 0    50   ~ 0
USB4
Text Label 10200 2700 2    50   ~ 0
PW_STATE1
Text Label 10200 2800 2    50   ~ 0
PW_STATE2
Text Label 10200 2500 2    50   ~ 0
PW_STATE3
Connection ~ 3300 1750
Wire Wire Line
	2100 6250 2100 6650
Wire Wire Line
	1650 6550 1550 6550
$Comp
L Device:D_ALT D202
U 1 1
P 2400 6400
F 0 "D202" H 2400 6184 50  0000 C CNN
F 1 "RB751S40T5G" H 2400 6275 50  0000 C CNN
F 2 "Diode_SMD:D_SOD-523" H 2400 6400 50  0001 C CNN
F 3 "~" H 2400 6400 50  0001 C CNN
	1    2400 6400
	0    1    1    0   
$EndComp
Wire Wire Line
	2100 6250 2400 6250
Connection ~ 2400 6250
Wire Wire Line
	2400 6250 2550 6250
Wire Wire Line
	2550 6450 2550 6550
Wire Wire Line
	2550 6550 2400 6550
Wire Wire Line
	1950 6550 2400 6550
Connection ~ 2400 6550
Text HLabel 1550 6550 0    50   Input ~ 0
SLEEP_12V
NoConn ~ 3000 4050
$Comp
L power:PWR_FLAG #FLG0201
U 1 1
P 5150 6050
F 0 "#FLG0201" H 5150 6125 50  0001 C CNN
F 1 "PWR_FLAG" H 5150 6224 50  0000 C CNN
F 2 "" H 5150 6050 50  0001 C CNN
F 3 "~" H 5150 6050 50  0001 C CNN
	1    5150 6050
	1    0    0    -1  
$EndComp
Wire Wire Line
	5150 6050 5150 6250
Connection ~ 5150 6250
Wire Wire Line
	5150 6250 5300 6250
$Comp
L power:PWR_FLAG #FLG0202
U 1 1
P 7000 5300
F 0 "#FLG0202" H 7000 5375 50  0001 C CNN
F 1 "PWR_FLAG" H 7000 5473 50  0000 C CNN
F 2 "" H 7000 5300 50  0001 C CNN
F 3 "~" H 7000 5300 50  0001 C CNN
	1    7000 5300
	-1   0    0    1   
$EndComp
Wire Wire Line
	7000 5300 7000 5200
Connection ~ 7000 5200
$Comp
L Switch:SW_SPDT SW1
U 1 1
P 2800 4150
F 0 "SW1" H 2800 4435 50  0000 C CNN
F 1 "SW_SPDT" H 2800 4344 50  0000 C CNN
F 2 "Button_Switch_THT:SW_CuK_OS102011MA1QN1_SPDT_Angled" H 2800 4150 50  0001 C CNN
F 3 "~" H 2800 4150 50  0001 C CNN
	1    2800 4150
	1    0    0    -1  
$EndComp
Connection ~ 4550 6250
$Comp
L Device:Jumper_NC_Small JP204
U 1 1
P 9700 1650
F 0 "JP204" H 9700 1750 50  0000 C CNN
F 1 "Jumper_NC_Small" H 9700 1600 50  0000 C CNN
F 2 "Jumper:SolderJumper-2_P1.3mm_Bridged_Pad1.0x1.5mm" H 9700 1650 50  0001 C CNN
F 3 "~" H 9700 1650 50  0001 C CNN
	1    9700 1650
	1    0    0    -1  
$EndComp
Wire Wire Line
	9600 1650 9350 1650
Wire Wire Line
	9350 1650 9350 1400
Connection ~ 9350 1400
Wire Wire Line
	9350 1400 9100 1400
Connection ~ 10200 1400
Wire Wire Line
	10200 1400 10600 1400
$Comp
L power:PWR_FLAG #FLG0101
U 1 1
P 10600 1650
F 0 "#FLG0101" H 10600 1725 50  0001 C CNN
F 1 "PWR_FLAG" H 10600 1823 50  0000 C CNN
F 2 "" H 10600 1650 50  0001 C CNN
F 3 "~" H 10600 1650 50  0001 C CNN
	1    10600 1650
	-1   0    0    1   
$EndComp
Wire Wire Line
	9800 1650 10200 1650
$Comp
L power:GND #PWR0101
U 1 1
P 10200 1650
F 0 "#PWR0101" H 10200 1400 50  0001 C CNN
F 1 "GND" H 10205 1477 50  0000 C CNN
F 2 "" H 10200 1650 50  0001 C CNN
F 3 "" H 10200 1650 50  0001 C CNN
	1    10200 1650
	1    0    0    -1  
$EndComp
Connection ~ 10200 1650
Wire Wire Line
	10200 1650 10600 1650
$Comp
L power:GNDS #PWR0102
U 1 1
P 9600 5150
F 0 "#PWR0102" H 9600 4900 50  0001 C CNN
F 1 "GNDS" H 9605 4977 50  0000 C CNN
F 2 "" H 9600 5150 50  0001 C CNN
F 3 "" H 9600 5150 50  0001 C CNN
	1    9600 5150
	1    0    0    -1  
$EndComp
Connection ~ 9600 4800
Connection ~ 9600 5100
Wire Wire Line
	9250 5100 9600 5100
Wire Wire Line
	8700 4800 9600 4800
Wire Wire Line
	9600 5100 9950 5100
Wire Wire Line
	9600 5150 9600 5100
Wire Wire Line
	9600 4800 9950 4800
Wire Wire Line
	9600 4750 9600 4800
$Comp
L Device:Jumper_NC_Small JP201
U 1 1
P 4650 6950
F 0 "JP201" H 4650 7050 50  0000 C CNN
F 1 "Jumper_NC_Small" H 4650 6900 50  0000 C CNN
F 2 "Jumper:SolderJumper-2_P1.3mm_Bridged_Pad1.0x1.5mm" H 4650 6950 50  0001 C CNN
F 3 "~" H 4650 6950 50  0001 C CNN
	1    4650 6950
	1    0    0    -1  
$EndComp
Wire Wire Line
	4200 6950 4550 6950
Connection ~ 4200 6950
Wire Wire Line
	4750 6950 5150 6950
$Comp
L power:GNDS #PWR0103
U 1 1
P 5150 6950
F 0 "#PWR0103" H 5150 6700 50  0001 C CNN
F 1 "GNDS" H 5155 6777 50  0000 C CNN
F 2 "" H 5150 6950 50  0001 C CNN
F 3 "" H 5150 6950 50  0001 C CNN
	1    5150 6950
	1    0    0    -1  
$EndComp
Wire Bus Line
	10300 2250 10300 2700
Wire Bus Line
	3950 2850 3950 3300
$EndSCHEMATC
